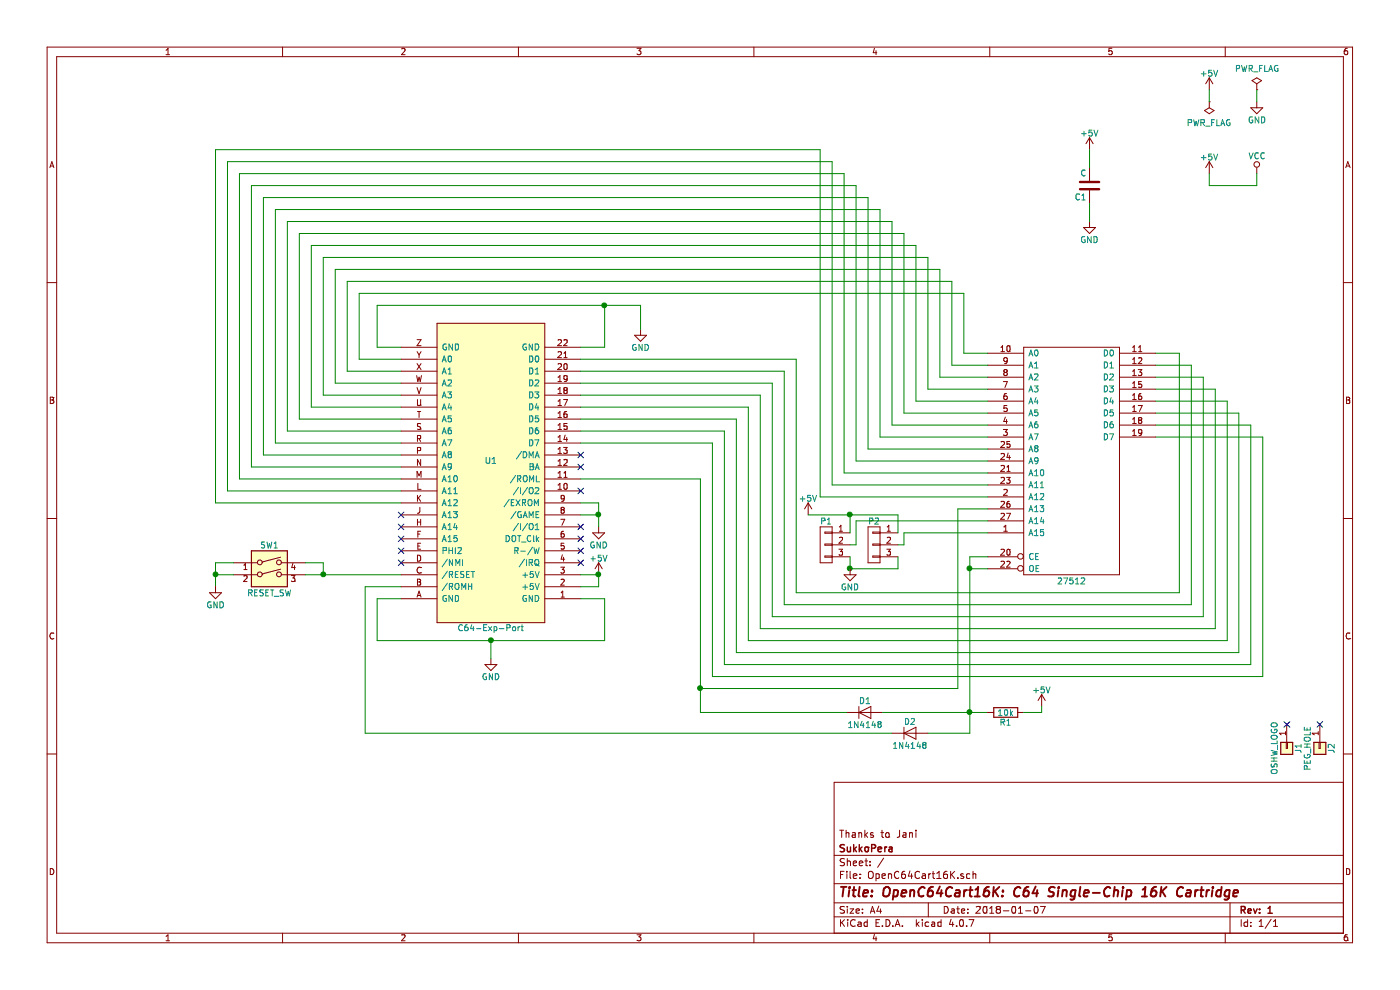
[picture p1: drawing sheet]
EESchema Schematic File Version 2
LIBS:power
LIBS:device
LIBS:transistors
LIBS:conn
LIBS:linear
LIBS:74xx
LIBS:cmos4000
LIBS:adc-dac
LIBS:memory
LIBS:microchip
LIBS:analog_switches
LIBS:motorola
LIBS:texas
LIBS:intel
LIBS:audio
LIBS:interface
LIBS:digital-audio
LIBS:philips
LIBS:display
LIBS:cypress
LIBS:siliconi
LIBS:opto
LIBS:atmel
LIBS:contrib
LIBS:switches
LIBS:C64-Exp-Port
LIBS:OpenC64Cart16K-cache
EELAYER 25 0
EELAYER END
$Descr A4 11693 8268
encoding utf-8
Sheet 1 1
Title "OpenC64Cart16K: C64 Single-Chip 16K Cartridge"
Date "2018-01-07"
Rev "1"
Comp "SukkoPera"
Comment1 "Thanks to Jani"
Comment2 ""
Comment3 ""
Comment4 ""
$EndDescr
$Comp
L C64-Exp-Port U1
U 1 1
P 4100 3950
F 0 "U1" H 4100 3850 50  0000 C CNN
F 1 "C64-Exp-Port" H 4100 5250 50  0000 C CNN
F 2 "OpenC64Cart16K:C64-Cart" H 4100 3950 50  0001 C CNN
F 3 "https://www.c64-wiki.com/wiki/Expansion_Port" H 4100 3950 50  0001 C CNN
	1    4100 3950
	-1   0    0    1   
$EndComp
$Comp
L C C1
U 1 1
P 9100 1550
F 0 "C1" H 9125 1650 50  0000 L CNN
F 1 "C" H 9125 1450 50  0000 L CNN
F 2 "OpenC64Cart16K:C_0805+THT" H 9138 1400 50  0001 C CNN
F 3 "" H 9100 1550 50  0000 C CNN
	1    9100 1550
	-1   0    0    1   
$EndComp
$Comp
L GND #PWR01
U 1 1
P 9100 1850
F 0 "#PWR01" H 9100 1600 50  0001 C CNN
F 1 "GND" H 9100 1700 50  0000 C CNN
F 2 "" H 9100 1850 50  0000 C CNN
F 3 "" H 9100 1850 50  0000 C CNN
	1    9100 1850
	1    0    0    -1  
$EndComp
$Comp
L +5V #PWR02
U 1 1
P 9100 1250
F 0 "#PWR02" H 9100 1100 50  0001 C CNN
F 1 "+5V" H 9100 1390 50  0000 C CNN
F 2 "" H 9100 1250 50  0000 C CNN
F 3 "" H 9100 1250 50  0000 C CNN
	1    9100 1250
	1    0    0    -1  
$EndComp
Wire Wire Line
	9100 1250 9100 1400
Wire Wire Line
	9100 1700 9100 1850
$Comp
L +5V #PWR03
U 1 1
P 10100 750
F 0 "#PWR03" H 10100 600 50  0001 C CNN
F 1 "+5V" H 10100 890 50  0000 C CNN
F 2 "" H 10100 750 50  0000 C CNN
F 3 "" H 10100 750 50  0000 C CNN
	1    10100 750 
	1    0    0    -1  
$EndComp
$Comp
L GND #PWR04
U 1 1
P 10500 850
F 0 "#PWR04" H 10500 600 50  0001 C CNN
F 1 "GND" H 10500 700 50  0000 C CNN
F 2 "" H 10500 850 50  0000 C CNN
F 3 "" H 10500 850 50  0000 C CNN
	1    10500 850 
	1    0    0    -1  
$EndComp
$Comp
L PWR_FLAG #FLG05
U 1 1
P 10500 750
F 0 "#FLG05" H 10500 845 50  0001 C CNN
F 1 "PWR_FLAG" H 10500 930 50  0000 C CNN
F 2 "" H 10500 750 50  0000 C CNN
F 3 "" H 10500 750 50  0000 C CNN
	1    10500 750 
	1    0    0    -1  
$EndComp
$Comp
L PWR_FLAG #FLG06
U 1 1
P 10100 850
F 0 "#FLG06" H 10100 945 50  0001 C CNN
F 1 "PWR_FLAG" H 10100 1030 50  0000 C CNN
F 2 "" H 10100 850 50  0000 C CNN
F 3 "" H 10100 850 50  0000 C CNN
	1    10100 850 
	-1   0    0    1   
$EndComp
Wire Wire Line
	10100 750  10100 850 
Wire Wire Line
	10500 750  10500 850 
$Comp
L +5V #PWR07
U 1 1
P 5000 4800
F 0 "#PWR07" H 5000 4650 50  0001 C CNN
F 1 "+5V" H 5000 4940 50  0000 C CNN
F 2 "" H 5000 4800 50  0000 C CNN
F 3 "" H 5000 4800 50  0000 C CNN
	1    5000 4800
	1    0    0    -1  
$EndComp
$Comp
L GND #PWR08
U 1 1
P 4100 5500
F 0 "#PWR08" H 4100 5250 50  0001 C CNN
F 1 "GND" H 4100 5350 50  0000 C CNN
F 2 "" H 4100 5500 50  0000 C CNN
F 3 "" H 4100 5500 50  0000 C CNN
	1    4100 5500
	1    0    0    -1  
$EndComp
Wire Wire Line
	3150 5350 5050 5350
Wire Wire Line
	4850 5000 5050 5000
Wire Wire Line
	5050 5000 5050 5350
Wire Wire Line
	3150 5350 3150 5000
Wire Wire Line
	3150 5000 3350 5000
Wire Wire Line
	4100 5500 4100 5350
Connection ~ 4100 5350
Wire Wire Line
	4850 4800 5000 4800
Wire Wire Line
	5000 4800 5000 4900
Wire Wire Line
	5000 4900 4850 4900
Wire Wire Line
	3150 2550 5350 2550
Wire Wire Line
	3150 2550 3150 2900
Wire Wire Line
	4850 2900 5050 2900
Wire Wire Line
	5050 2900 5050 2550
Wire Wire Line
	3350 3000 3000 3000
Wire Wire Line
	3000 3000 3000 2450
Wire Wire Line
	3000 2450 8050 2450
Wire Wire Line
	8050 2450 8050 2950
Wire Wire Line
	8050 2950 8250 2950
Wire Wire Line
	8250 3050 7950 3050
Wire Wire Line
	7950 3050 7950 2350
Wire Wire Line
	7950 2350 2900 2350
Wire Wire Line
	2900 2350 2900 3100
Wire Wire Line
	2900 3100 3350 3100
Wire Wire Line
	3350 3200 2800 3200
Wire Wire Line
	2800 3200 2800 2250
Wire Wire Line
	2800 2250 7850 2250
Wire Wire Line
	7850 2250 7850 3150
Wire Wire Line
	7850 3150 8250 3150
Wire Wire Line
	8250 3250 7750 3250
Wire Wire Line
	7750 3250 7750 2150
Wire Wire Line
	7750 2150 2700 2150
Wire Wire Line
	2700 2150 2700 3300
Wire Wire Line
	2700 3300 3350 3300
Wire Wire Line
	3350 3400 2600 3400
Wire Wire Line
	2600 3400 2600 2050
Wire Wire Line
	2600 2050 7650 2050
Wire Wire Line
	7650 2050 7650 3350
Wire Wire Line
	7650 3350 8250 3350
Wire Wire Line
	8250 3450 7550 3450
Wire Wire Line
	7550 3450 7550 1950
Wire Wire Line
	7550 1950 2500 1950
Wire Wire Line
	2500 1950 2500 3500
Wire Wire Line
	2500 3500 3350 3500
Wire Wire Line
	3350 3600 2400 3600
Wire Wire Line
	2400 3600 2400 1850
Wire Wire Line
	2400 1850 7450 1850
Wire Wire Line
	7450 1850 7450 3550
Wire Wire Line
	7450 3550 8250 3550
Wire Wire Line
	3350 3700 2300 3700
Wire Wire Line
	2300 3700 2300 1750
Wire Wire Line
	2300 1750 7350 1750
Wire Wire Line
	7350 1750 7350 3650
Wire Wire Line
	7350 3650 8250 3650
Wire Wire Line
	3350 3800 2200 3800
Wire Wire Line
	2200 3800 2200 1650
Wire Wire Line
	2200 1650 7250 1650
Wire Wire Line
	7250 1650 7250 3750
Wire Wire Line
	7250 3750 8250 3750
Wire Wire Line
	8250 3850 7150 3850
Wire Wire Line
	7150 3850 7150 1550
Wire Wire Line
	7150 1550 2100 1550
Wire Wire Line
	2100 1550 2100 3900
Wire Wire Line
	2100 3900 3350 3900
Wire Wire Line
	3350 4000 2000 4000
Wire Wire Line
	2000 4000 2000 1450
Wire Wire Line
	2000 1450 7050 1450
Wire Wire Line
	7050 1450 7050 3950
Wire Wire Line
	7050 3950 8250 3950
Wire Wire Line
	8250 4050 6950 4050
Wire Wire Line
	6950 4050 6950 1350
Wire Wire Line
	6950 1350 1900 1350
Wire Wire Line
	1900 1350 1900 4100
Wire Wire Line
	1900 4100 3350 4100
Wire Wire Line
	3350 4200 1800 4200
Wire Wire Line
	1800 4200 1800 1250
Wire Wire Line
	1800 1250 6850 1250
Wire Wire Line
	6850 1250 6850 4150
Wire Wire Line
	6850 4150 8250 4150
$Comp
L +5V #PWR09
U 1 1
P 6750 4300
F 0 "#PWR09" H 6750 4150 50  0001 C CNN
F 1 "+5V" H 6750 4440 50  0000 C CNN
F 2 "" H 6750 4300 50  0000 C CNN
F 3 "" H 6750 4300 50  0000 C CNN
	1    6750 4300
	1    0    0    -1  
$EndComp
Wire Wire Line
	4850 3000 6650 3000
Wire Wire Line
	6650 3000 6650 4950
Wire Wire Line
	6650 4950 9850 4950
Wire Wire Line
	9850 4950 9850 2950
Wire Wire Line
	9850 2950 9650 2950
Wire Wire Line
	9650 3050 9950 3050
Wire Wire Line
	9950 3050 9950 5050
Wire Wire Line
	9950 5050 6550 5050
Wire Wire Line
	6550 5050 6550 3100
Wire Wire Line
	6550 3100 4850 3100
Wire Wire Line
	9650 3150 10050 3150
Wire Wire Line
	10050 3150 10050 5150
Wire Wire Line
	10050 5150 6450 5150
Wire Wire Line
	6450 5150 6450 3200
Wire Wire Line
	6450 3200 4850 3200
Wire Wire Line
	4850 3300 6350 3300
Wire Wire Line
	6350 3300 6350 5250
Wire Wire Line
	6350 5250 10150 5250
Wire Wire Line
	10150 5250 10150 3250
Wire Wire Line
	10150 3250 9650 3250
Wire Wire Line
	9650 3350 10250 3350
Wire Wire Line
	10250 3350 10250 5350
Wire Wire Line
	10250 5350 6250 5350
Wire Wire Line
	6250 5350 6250 3400
Wire Wire Line
	6250 3400 4850 3400
Wire Wire Line
	4850 3500 6150 3500
Wire Wire Line
	6150 3500 6150 5450
Wire Wire Line
	6150 5450 10350 5450
Wire Wire Line
	10350 5450 10350 3450
Wire Wire Line
	10350 3450 9650 3450
Wire Wire Line
	4850 3600 6050 3600
Wire Wire Line
	6050 3600 6050 5550
Wire Wire Line
	6050 5550 10450 5550
Wire Wire Line
	10450 5550 10450 3550
Wire Wire Line
	10450 3550 9650 3550
Wire Wire Line
	9650 3650 10550 3650
Wire Wire Line
	10550 3650 10550 5650
Wire Wire Line
	10550 5650 5950 5650
Wire Wire Line
	5950 5650 5950 3700
Wire Wire Line
	5950 3700 4850 3700
Wire Wire Line
	3150 2900 3350 2900
$Comp
L GND #PWR010
U 1 1
P 5350 2750
F 0 "#PWR010" H 5350 2500 50  0001 C CNN
F 1 "GND" H 5350 2600 50  0000 C CNN
F 2 "" H 5350 2750 50  0000 C CNN
F 3 "" H 5350 2750 50  0000 C CNN
	1    5350 2750
	1    0    0    -1  
$EndComp
Wire Wire Line
	5350 2550 5350 2750
Connection ~ 5050 2550
Connection ~ 5000 4800
$Comp
L GND #PWR011
U 1 1
P 5000 4400
F 0 "#PWR011" H 5000 4150 50  0001 C CNN
F 1 "GND" H 5000 4250 50  0000 C CNN
F 2 "" H 5000 4400 50  0000 C CNN
F 3 "" H 5000 4400 50  0000 C CNN
	1    5000 4400
	1    0    0    -1  
$EndComp
Wire Wire Line
	5000 4200 5000 4400
Wire Wire Line
	8250 4650 8100 4650
Wire Wire Line
	8100 4650 8100 6125
Wire Wire Line
	8100 4750 8250 4750
Connection ~ 8100 4750
Wire Wire Line
	3350 4900 3050 4900
Wire Wire Line
	3050 4900 3050 6125
Wire Wire Line
	4850 4000 5850 4000
Wire Wire Line
	5850 4000 5850 5950
NoConn ~ 4850 3800
NoConn ~ 4850 3900
NoConn ~ 4850 4100
NoConn ~ 4850 4400
NoConn ~ 4850 4500
NoConn ~ 4850 4600
NoConn ~ 4850 4700
NoConn ~ 3350 4700
NoConn ~ 3350 4600
NoConn ~ 3350 4500
NoConn ~ 3350 4400
$Comp
L +5V #PWR012
U 1 1
P 10100 1450
F 0 "#PWR012" H 10100 1300 50  0001 C CNN
F 1 "+5V" H 10100 1590 50  0000 C CNN
F 2 "" H 10100 1450 50  0000 C CNN
F 3 "" H 10100 1450 50  0000 C CNN
	1    10100 1450
	1    0    0    -1  
$EndComp
$Comp
L VCC #PWR013
U 1 1
P 10500 1450
F 0 "#PWR013" H 10500 1300 50  0001 C CNN
F 1 "VCC" H 10500 1600 50  0000 C CNN
F 2 "" H 10500 1450 50  0000 C CNN
F 3 "" H 10500 1450 50  0000 C CNN
	1    10500 1450
	1    0    0    -1  
$EndComp
Wire Wire Line
	10100 1450 10100 1550
Wire Wire Line
	10100 1550 10500 1550
Wire Wire Line
	10500 1550 10500 1450
$Comp
L 27512 U2
U 1 1
P 8950 3850
F 0 "U2" H 8650 4900 50  0001 C CNN
F 1 "27512" H 8950 2850 50  0000 C CNN
F 2 "w_pth_circuits:dil_28-600_socket" H 8950 3850 50  0001 C CNN
F 3 "" H 8950 3850 50  0000 C CNN
	1    8950 3850
	1    0    0    -1  
$EndComp
$Comp
L SW_DIP_x02 SW1
U 1 1
P 2250 4800
F 0 "SW1" H 2250 5050 50  0000 C CNN
F 1 "RESET_SW" H 2250 4650 50  0000 C CNN
F 2 "OpenC64Cart16K:PCB_PUSH" H 2250 4800 50  0001 C CNN
F 3 "" H 2250 4800 50  0000 C CNN
	1    2250 4800
	1    0    0    -1  
$EndComp
Wire Wire Line
	1950 4700 1800 4700
Wire Wire Line
	1800 4700 1800 4900
Wire Wire Line
	1800 4800 1950 4800
$Comp
L GND #PWR014
U 1 1
P 1800 4900
F 0 "#PWR014" H 1800 4650 50  0001 C CNN
F 1 "GND" H 1800 4750 50  0000 C CNN
F 2 "" H 1800 4900 50  0000 C CNN
F 3 "" H 1800 4900 50  0000 C CNN
	1    1800 4900
	1    0    0    -1  
$EndComp
Connection ~ 1800 4800
Wire Wire Line
	2550 4800 3350 4800
Wire Wire Line
	2550 4700 2700 4700
Wire Wire Line
	2700 4700 2700 4800
Connection ~ 2700 4800
NoConn ~ 3350 4300
$Comp
L CONN_01X03 P1
U 1 1
P 6900 4550
F 0 "P1" H 6900 4750 50  0000 C CNN
F 1 "CONN_01X03" V 7000 4550 50  0001 C CNN
F 2 "OpenC64Cart16K:Pin_Header_Straight_1x03-NoSilkS" H 6900 4550 50  0001 C CNN
F 3 "" H 6900 4550 50  0000 C CNN
	1    6900 4550
	-1   0    0    -1  
$EndComp
$Comp
L CONN_01X03 P2
U 1 1
P 7300 4550
F 0 "P2" H 7300 4750 50  0000 C CNN
F 1 "CONN_01X03" V 7400 4550 50  0001 C CNN
F 2 "OpenC64Cart16K:Pin_Header_Straight_1x03-NoSilkS" H 7300 4550 50  0001 C CNN
F 3 "" H 7300 4550 50  0000 C CNN
	1    7300 4550
	-1   0    0    -1  
$EndComp
Wire Wire Line
	8250 4350 7150 4350
Wire Wire Line
	8250 4450 7550 4450
Wire Wire Line
	7100 4550 7150 4550
Wire Wire Line
	7150 4550 7150 4350
Wire Wire Line
	7500 4550 7550 4550
Wire Wire Line
	7550 4550 7550 4450
Wire Wire Line
	7100 4450 7100 4300
Wire Wire Line
	6750 4300 7500 4300
Wire Wire Line
	7500 4300 7500 4450
Wire Wire Line
	7100 4750 7500 4750
Wire Wire Line
	7100 4750 7100 4650
Wire Wire Line
	7500 4750 7500 4650
Connection ~ 7100 4750
$Comp
L GND #PWR015
U 1 1
P 7100 4750
F 0 "#PWR015" H 7100 4500 50  0001 C CNN
F 1 "GND" H 7100 4600 50  0000 C CNN
F 2 "" H 7100 4750 50  0000 C CNN
F 3 "" H 7100 4750 50  0000 C CNN
	1    7100 4750
	1    0    0    -1  
$EndComp
$Comp
L Conn_01x01 J2
U 1 1
P 11025 6250
F 0 "J2" H 11025 6350 50  0000 C CNN
F 1 "PEG_HOLE" H 11025 6150 50  0000 C CNN
F 2 "Connectors:1pin" H 11025 6250 50  0001 C CNN
F 3 "" H 11025 6250 50  0001 C CNN
	1    11025 6250
	0    1    1    0   
$EndComp
$Comp
L Conn_01x01 J1
U 1 1
P 10750 6250
F 0 "J1" H 10750 6350 50  0000 C CNN
F 1 "OSHW_LOGO" H 10750 6150 50  0000 C CNN
F 2 "w_logo:Logo_copper_OSHW_12x13mm" H 10750 6250 50  0001 C CNN
F 3 "" H 10750 6250 50  0001 C CNN
	1    10750 6250
	0    1    1    0   
$EndComp
NoConn ~ 10750 6050
NoConn ~ 11025 6050
Wire Wire Line
	5000 4200 4850 4200
Wire Wire Line
	4850 4300 5000 4300
Connection ~ 5000 4300
Connection ~ 7100 4300
Wire Wire Line
	5850 5750 8000 5750
Wire Wire Line
	8000 5750 8000 4250
Wire Wire Line
	8000 4250 8250 4250
Connection ~ 5850 5750
$Comp
L D D1
U 1 1
P 7225 5950
F 0 "D1" H 7225 6050 50  0000 C CNN
F 1 "1N4148" H 7225 5850 50  0000 C CNN
F 2 "Diodes_THT:D_DO-35_SOD27_P7.62mm_Horizontal" H 7225 5950 50  0001 C CNN
F 3 "" H 7225 5950 50  0001 C CNN
	1    7225 5950
	1    0    0    -1  
$EndComp
$Comp
L D D2
U 1 1
P 7600 6125
F 0 "D2" H 7600 6225 50  0000 C CNN
F 1 "1N4148" H 7600 6025 50  0000 C CNN
F 2 "Diodes_THT:D_DO-35_SOD27_P7.62mm_Horizontal" H 7600 6125 50  0001 C CNN
F 3 "" H 7600 6125 50  0001 C CNN
	1    7600 6125
	1    0    0    -1  
$EndComp
Wire Wire Line
	7375 5950 8250 5950
Connection ~ 8100 5950
Wire Wire Line
	8100 6125 7750 6125
Wire Wire Line
	5850 5950 7075 5950
Wire Wire Line
	3050 6125 7450 6125
$Comp
L +5V #PWR016
U 1 1
P 8700 5900
F 0 "#PWR016" H 8700 5750 50  0001 C CNN
F 1 "+5V" H 8700 6040 50  0000 C CNN
F 2 "" H 8700 5900 50  0000 C CNN
F 3 "" H 8700 5900 50  0000 C CNN
	1    8700 5900
	1    0    0    -1  
$EndComp
$Comp
L R R1
U 1 1
P 8400 5950
F 0 "R1" V 8480 5950 50  0000 C CNN
F 1 "10k" V 8400 5950 50  0000 C CNN
F 2 "Resistors_THT:R_Axial_DIN0204_L3.6mm_D1.6mm_P7.62mm_Horizontal" V 8330 5950 50  0001 C CNN
F 3 "" H 8400 5950 50  0001 C CNN
	1    8400 5950
	0    1    1    0   
$EndComp
Wire Wire Line
	8550 5950 8700 5950
Wire Wire Line
	8700 5950 8700 5900
$EndSCHEMATC
